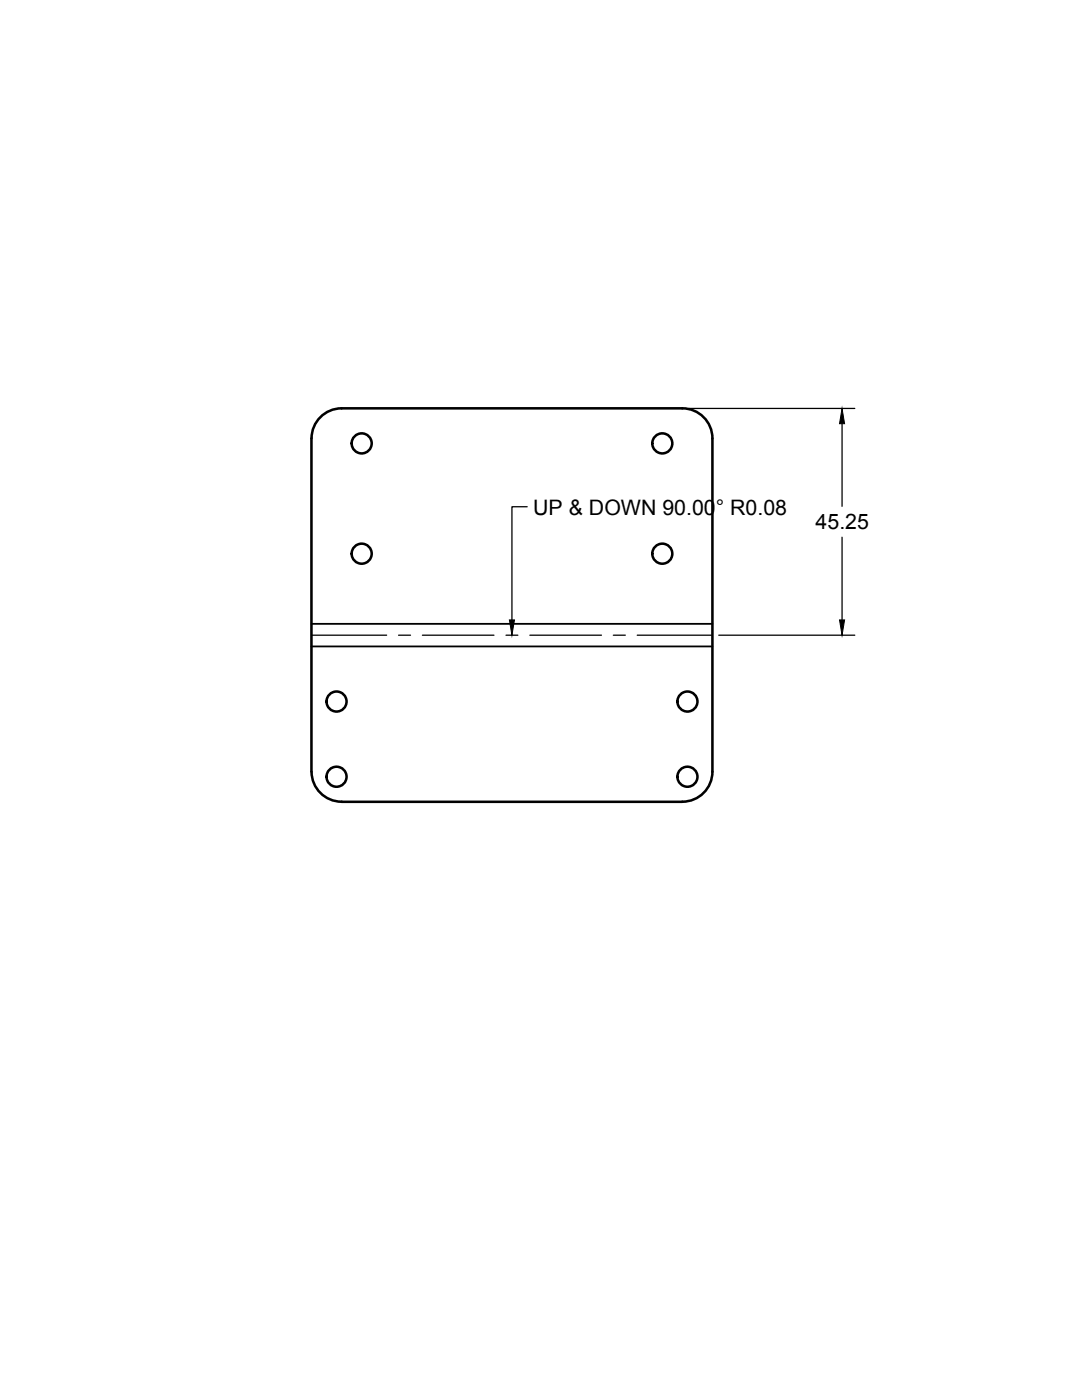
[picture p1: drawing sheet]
<svg xmlns="http://www.w3.org/2000/svg" width="216mm" height="279mm" viewBox="0 0 216 279" stroke-linecap="round" stroke-linejoin="round" font-family="sans-serif">
<!-- layer: Visible -->
<g fill="none" stroke="#000" stroke-width=".51">
<path d="M68.2 81.5h68a6 6 0 0 1 6 6v66.5a6 6 0 0 1-6 6M68.2 81.5a6 6 0 0 0-6.1 6l.1 66.5a6 6 0 0 0 6 6M68.2 160h67.9"/>
<circle cx="72.2" cy="88.5" r="2"/>
<circle cx="132.2" cy="88.5" r="2"/>
<circle cx="72.2" cy="110.5" r="2"/>
<circle cx="132.2" cy="110.5" r="2"/>
<circle cx="67.2" cy="140" r="2"/>
<circle cx="67.2" cy="155" r="2"/>
<circle cx="137.2" cy="140" r="2"/>
<circle cx="137.2" cy="155" r="2"/>
</g>
<!-- layer: Center Lines -->
<path d="M62.1 126.8h15.1M79.5 126.8h2.4M84.3 126.8h14.3M101 126.8h2.3M105.7 126.8h14.3M122.4 126.8h2.4M127.1 126.8h15.1" fill="none" stroke="#000" stroke-width=".25"/>
<!-- layer: Visible Narrow -->
<path d="M62.1 124.5h80.1M62.1 129h80.1" fill="none" stroke="#000" stroke-width=".36"/>
<!-- layer: Dimensions -->
<path d="M137.4 81.5h33.2M168 84.6v16.4M168 107.2v16.5M143.4 126.8h27.2" fill="none" stroke="#000" stroke-width=".25"/>
<path d="M168 81.5l.5 3.1h-1zM167.5 123.7h1l-.5 3.1z" fill="#000" stroke="#000" stroke-width=".2"/>
<!-- layer: Annotations -->
<path d="M101.6 123.7h1.1l-.5 3.1z" fill="#000" stroke="#000" stroke-width=".2"/>
<path d="M105.2 101.1h-3v22.6" fill="none" stroke="#000" stroke-width=".25"/>
<g font-size="4.3">
<text x="106.4" y="102.7">UP &amp; DOWN 90.00° R0.08</text>
<text x="162.8" y="105.6">45.25</text>
</g>
</svg>
